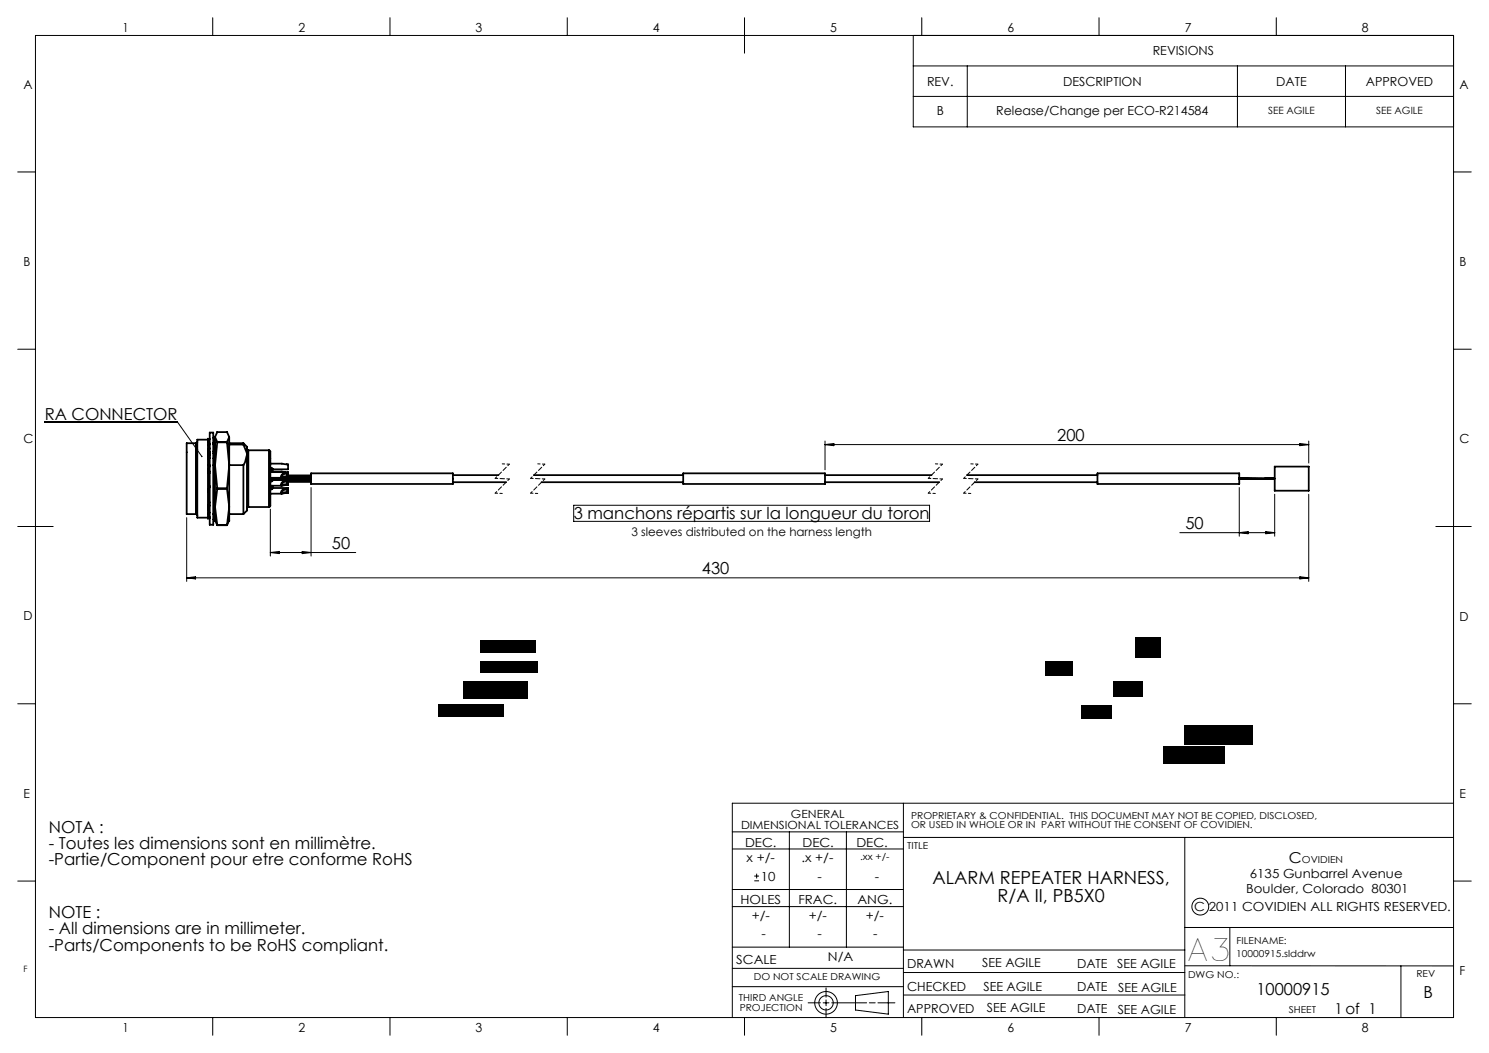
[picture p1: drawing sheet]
<svg xmlns="http://www.w3.org/2000/svg" width="420mm" height="297mm" viewBox="0 0 420 297" stroke-linecap="round" stroke-linejoin="round" font-family="sans-serif">
<g fill="none" stroke="#000" stroke-width=".28">
<path d="M10 10h400v277h-400zM60 5v5M110 5v5M160 5v5M210 5v10M257.6 10v25.8h152.4M257.6 18.6h152.4M260 5v5M272.8 18.6v17.2M310 5v5M349 18.6v17.2M360 5v5"/>
<path d="M379.5 18.6v17.2M257.6 27.2h152.4M5 48.5h5M410 48.5h5M5 98.5h5M410 98.5h5M12.6 119h37.5l6.8 9.7M87.7 137.5v19.3M232.7 124.4v8.1M232.7 125.4h136.5M232.7 125.4l2.5-.3v.6zM349.6 137.5v13.7"/>
<path d="M359.6 139.4v11.8M366.7 125.1l2.5 .3-2.5 .3zM369.2 139.4v24.6M369.2 124.4v6.2M5 148.5h10M52.7 146v18M76.3 143.6v13.2M76.3 155.8h24M76.3 155.8l2.5-.3v.7zM85.2 155.5l2.5 .3-2.5 .4zM161.8 142.5h100.4v4.5h-100.4zM332.8 150.2h26.8"/>
<path d="M349.6 150.2l2.5-.3v.6zM357.1 149.9l2.5 .3-2.5 .3zM405 148.5h10M52.7 163h316.5M52.7 163l2.5-.3v.6zM366.7 162.7l2.5 .3-2.5 .3zM5 198.5h5M410 198.5h5M206.6 239.5h48.2M206.6 234.6h48.2M222.7 234.6v32.5M238.7 234.6v32.5"/>
<path d="M254.8 236.2h155.2M254.8 226.5v60.5M334.2 236.2v50.8M410 226.5h-203.4v60.5M5 248.5h5M206.6 250.9h48.2M206.6 255.7h48.2M212.8 248.4h1.3M212.8 247.1h1.3M213.4 246.4v1.4M410 248.5h5M206.6 273.1h48.2"/>
<path d="M206.6 278.3h48.2M206.6 267.1h48.2M233 278.6v2.7M254.8 274.3h79.4M254.8 268h79.4M334.2 261.6h75.8M334.2 272.4h75.8M346.9 261.6v10.8M395.2 272.4v14.6M60 287v5M110 287v5M160 287v5"/>
<path d="M210 287v5M227.9 282.8h3.5M232.2 282.8h1.6M233 282v1.7M233 284.4v2.7M234.6 282.8h9.9M241.3 280.8l9.3-1.1v6.3l-9.3-1.1zM245.2 282.8h1.7M247.6 282.8h4.8M254.8 280.7h79.4M260 287v5M310 287v5"/>
<path d="M360 287v5"/>
<circle cx="338.6" cy="255.7" r="2.37"/>
<circle cx="233" cy="282.9" r="2.02"/>
<circle cx="233" cy="282.8" r="3.2"/>
</g>
<path d="M139.7 139.1l2 .1M141.7 130.8l2 .1M149.7 139.1l2 .1M151.7 130.8l2 .1M261.8 139.1l2 .1M263.8 130.8l2 .1M271.8 139.1l2 .1M273.8 130.8l2 .1" fill="none" stroke="#000" stroke-width=".28" stroke-dasharray="1.3 .6" stroke-dashoffset=".6"/>
<path d="M143.7 130.9l-4 4M143.7 135.1l-4 4M153.7 130.9l-4 4M153.7 135.1l-4 4M265.8 130.9l-4 4M265.8 135.1l-4 4M275.8 130.9l-4 4M275.8 135.1l-4 4" fill="none" stroke="#000" stroke-width=".28" stroke-dasharray="1.3 .6" stroke-dashoffset=".7"/>
<path d="M139.7 134.9l4 .2M149.7 134.9l4 .2M261.8 134.9l4 .2M271.8 134.9l4 .2" fill="none" stroke="#000" stroke-width=".28" stroke-dasharray="1.3 .6" stroke-dashoffset=".5"/>
<path d="M56.8 128.6h.3l-.1 .3-.1-.2 .1 .2h-.2zM130.6 192h18.2v5.1h-18.2zM135.4 180.5h15.7v3.7h-15.7zM135.4 186.4h16.2v3.4h-16.2zM294.7 186.4h7.9v4.2h-7.9zM314.1 192h8.4v4.5h-8.4zM320.3 179.7h7.3v5.9h-7.3zM123.6 198.5h18.5v3.6h-18.5zM304.8 198.8h8.7v3.9h-8.7zM328.1 210.6h17.4v5h-17.4zM334 204.4h19.4v5.6h-19.4z" fill="#000"/>
<g fill="none" stroke="#000" stroke-width=".5">
<path d="M55.3 125h-2.6v20h2.6M55.3 125v20M55.7 124.6l-.4 .4M58.7 124h-3v22h3M58.7 133.3l.5 .1M58.7 132.8v.2M58.7 131.2h.5M58.7 129.3h.5M58.7 127.3h.1M58.7 132.8l.5 .2M58.8 125.4h.4M58.9 124l-.2-.3v22.6l.5-.5"/>
<path d="M59 128.1l.2 .2M59.1 127.6v1.7M59.1 127.8h.1M59.1 137.1l-.4 1.4M59.2 127.4l-.5 1.1M59.2 122h1v26h-1zM59.2 125.1l-.5 .4M59.2 126.4l-.5 1.4M59.2 137.2l-.5 1.4M59.2 131.4l-.5 1.4M59.2 123.8l-.5 .3M60.2 124.9h.5"/>
<path d="M60.2 125h.5M60.2 131.2h.5M60.2 125.4h.5M60.2 127.3h.3v2h-.3M60.2 127.8h.3M60.2 123.5h.5M60.7 131.2v11.8M60.7 123.3v7.9M60.7 131.2l.6 6.5M60.7 123.3l.6 1.3M61.3 137.7v.2M61.3 124.6v.2"/>
<path d="M61.3 121.9h.1M61.3 137.9h2.7M61.3 124.8h2.7M61.3 137.7h2.7M61.3 124.8l-.6 6.4M61.3 137.9l-.6 5.1M61.3 124.6h2.7M61.3 121.9l-.6 1.4M61.3 121.9h2.7M64 137.7v.2M64 124.6v.2M64 121.9h.1"/>
<path d="M64 137.9l.7 5.1M64 124.8l.7 6.4M64 121.9l.7 1.4M64.7 131.2v11.8M64.7 123.3v7.9M64.7 125h4M64.7 131.2l-.7 6.5M64.7 123.3l-.7 1.3M64.7 131.2h4M64.7 125.4h4M68.7 131.2v13.8M68.7 125.4l.9 2.3 .1 .6"/>
<path d="M68.7 125l1 1v2.3M68.7 125v.4M69.7 126.6l.4 .4M69.7 128.3l-.6 2.1-.4 .8M69.7 128.3v15.7l-1 1M70.1 127v16M70.1 127h5.8M75.9 127l.4 .4v15.2l-.4 .4M75.9 127v16M76.3 130.8l5 .2v1.4h-4.5M76.3 133.2h5v.2M76.3 133h.3"/>
<path d="M76.3 132.4h.3M76.3 134.8h3.2M76.3 137h3.2M76.3 135.4h.3M76.3 139.2h3.2M76.3 137.6h.3M76.3 135.2h.3M76.6 137.6l.3 .2M76.6 137v1l.3-.2M76.6 134.8v1l.3-.2M76.6 135.3l.3 .3M76.6 132h.1"/>
<path d="M76.6 132v.4M76.6 132.4v.8M76.6 132l.3 .2-.3 .2M76.9 133l3.5 .2M76.9 135.4h4.4v.2M76.9 137.6h4.4v.2M76.9 135.2l3.5 .2M76.9 132.4v.8M76.9 134.8v.8M76.9 137v.8M80.9 133.4a1.14 1.14 0 0 0-1.5 1.3l1.5-.1M80.9 133.6l-1 .2-.4 .5 .2 .2 1.2-.2"/>
<path d="M80.9 135.6a1.14 1.14 0 0 0-1.5 1.4l1.5-.2M80.9 135.8l-1 .2-.4 .5 .2 .2 1.2-.1M80.9 137.8a1.14 1.14 0 0 0-1.5 1.4l1.5-.2M80.9 138.1l-1 .2-.4 .5 .2 .1 1.2-.1M80.9 133.5h.4M80.9 137.9h.4M80.9 134.6h6.8M80.9 133.4h.4M80.9 133.4v.2M80.9 134.3v.3M80.9 135.6v.2M80.9 136.6v.2"/>
<path d="M80.9 137.8v.3M80.9 138.8v.2M80.9 133.6h.4M80.9 135.6h.4M80.9 136.8h.4M80.9 136.6h.4M80.9 135.8h.4M80.9 137.8h.4M80.9 138.8h.4M80.9 138.1h.4M81.3 133.6v1M81.3 135.8v.8"/>
<path d="M81.3 138.1v.7M81.3 136.8h.1M81.3 135.5h6.4M81.3 134.1h6.4M81.3 135.9h6.4M81.3 133.4v.2M81.3 135.6v.2M81.3 136.6v.2M81.3 137.8v.3M81.3 138.8v.2h-.4M87.7 133.5h40v3h-40zM87.7 134.9h-10v.2h10"/>
<path d="M87.7 135.7h-6.8M87.7 134.3h-6.8M127.7 136h15.1M127.7 134h12.9M150.6 134h42.1M152.8 136h39.9M192.7 133.5h40v3h-40zM232.7 136h32.2M232.7 134h30M272.7 134h36.9M274.9 136h34.7M309.6 133.5h40v3h-40z"/>
<path d="M349.6 134.9l9.3 .1M349.9 135.1h-.3M354 135.1h5.2M359.6 135l-10 .1M359.6 131.6h9.6v6.8h-9.6zM55.3 145l.4 .4M58.9 146l.3 .2M59.2 144.6l-.5 .4M59.2 141.7l-.5 1M59.2 142.5l-.5 1.2v-.4M60.2 145h.5M60.7 143v4v-.2l.6 1.3"/>
<path d="M60.7 145.1h-.5M60.7 143l.6 5.1M60.7 146.5h-.5M61.3 148.1h.1M61.3 148.1h2.7M64 148.1h.1M64.7 143v4v-.2l-.7 1.3M64.7 145h4M64.7 143l-.7 5.1M70.1 143l-.4 .4M70.1 143h5.8"/>
</g>
<text font-size="8.5" x="334.2" y="271.1">A3</text>
<g font-size="5.1">
<text x="263" y="249.4">ALARM REPEATER HARNESS,</text>
<text x="281.4" y="254.4">R/A II, PB5X0</text>
</g>
<g font-size="4.7">
<text x="12.6" y="118.4">RA CONNECTOR</text>
<text x="298.2" y="124.4">200</text>
<text x="161.8" y="146.4">3 manchons répartis sur la longueur du toron</text>
<text x="334.4" y="149.2">50</text>
<text x="93.6" y="154.8">50</text>
<text x="198" y="162">430</text>
<text x="13.8" y="235">NOTA :</text>
<text x="13.8" y="239.5">- Toutes les dimensions sont en millimètre.</text>
<text x="13.8" y="244">-Partie/Component pour etre conforme RoHS</text>
<text x="13.8" y="259">NOTE :</text>
<text x="13.8" y="263.6">- All dimensions are in millimeter.</text>
<text x="13.8" y="268.1">-Parts/Components to be RoHS compliant.</text>
<text x="354.4" y="280.6">10000915</text>
<text x="401.5" y="281.6">B</text>
</g>
<g font-size="4.2">
<text x="363.6" y="243.4">C</text>
<text x="376.4" y="286.1">1 of 1</text>
</g>
<g font-size="3.5">
<text x="34.6" y="9">1</text>
<text x="84.2" y="9">2</text>
<text x="134.2" y="9">3</text>
<text x="184.2" y="9">4</text>
<text x="234.2" y="9">5</text>
<text x="284.2" y="9">6</text>
<text x="334.2" y="9">7</text>
<text x="384.2" y="9">8</text>
<text x="325.1" y="15.6">REVISIONS</text>
<text x="6.7" y="25">A</text>
<text x="261.5" y="24.2">REV.</text>
<text x="299.9" y="24.2">DESCRIPTION</text>
<text x="360" y="24.2">DATE</text>
<text x="385.3" y="24.2">APPROVED</text>
<text x="411.7" y="25">A</text>
<text x="264.2" y="32.5">B</text>
<text x="281" y="32.5">Release/Change per ECO-R214584</text>
<text x="6.7" y="75">B</text>
<text x="411.7" y="75">B</text>
<text x="6.7" y="125">C</text>
<text x="411.7" y="125">C</text>
<text x="6.7" y="175">D</text>
<text x="411.7" y="175">D</text>
<text x="6.7" y="225">E</text>
<text x="411.7" y="225">E</text>
<text x="210.2" y="238.8">DEC.</text>
<text x="226.3" y="238.8">DEC.</text>
<text x="241.5" y="238.8">DEC.</text>
<text x="210.6" y="243.2">x +/-</text>
<text x="226.1" y="243.2">.x +/-</text>
<text x="214.6" y="248.4">10</text>
<text x="230.6" y="248.4">-</text>
<text x="246.8" y="248.4">-</text>
<text x="351.5" y="251.9">Boulder, Colorado 80301</text>
<text x="352.6" y="247.7">6135 Gunbarrel Avenue</text>
<text x="208.9" y="255.1">HOLES</text>
<text x="225.2" y="255.1">FRAC.</text>
<text x="241.9" y="255.1">ANG.</text>
<text x="336.8" y="257.1">C 2011 COVIDIEN ALL RIGHTS RESERVED.</text>
<text x="212" y="259.5">+/-</text>
<text x="228.1" y="259.5">+/-</text>
<text x="244.2" y="259.5">+/-</text>
<text x="214.8" y="264.7">-</text>
<text x="230.6" y="264.7">-</text>
<text x="246.2" y="264.7">-</text>
<text x="207.7" y="271.8">SCALE</text>
<text x="233.5" y="271">N/A</text>
<text x="255.9" y="273.2">DRAWN</text>
<text x="277.1" y="272.8">SEE AGILE</text>
<text x="303.8" y="273.2">DATE</text>
<text x="315.1" y="273">SEE AGILE</text>
<text x="411.7" y="275">F</text>
<text x="255.9" y="279.5">CHECKED</text>
<text x="277.4" y="279.4">SEE AGILE</text>
<text x="303.8" y="279.5">DATE</text>
<text x="315.4" y="279.8">SEE AGILE</text>
<text x="255.9" y="285.9">APPROVED</text>
<text x="278.4" y="285.5">SEE AGILE</text>
<text x="303.8" y="285.9">DATE</text>
<text x="315.3" y="285.9">SEE AGILE</text>
<text x="34.6" y="291">1</text>
<text x="84.2" y="291">2</text>
<text x="134.2" y="291">3</text>
<text x="184.2" y="291">4</text>
<text x="234.2" y="291">5</text>
<text x="284.2" y="291">6</text>
<text x="334.2" y="291">7</text>
<text x="384.2" y="291">8</text>
</g>
<text font-size="3.3" x="178.1" y="151.2">3 sleeves distributed on the harness length</text>
<g font-size="3.2">
<text x="209" y="233.9">DIMENSIONAL TOLERANCES</text>
<text x="223.1" y="230.7">GENERAL</text>
</g>
<g font-size="2.8">
<text x="357.7" y="32.3">SEE AGILE</text>
<text x="388.1" y="32.3">SEE AGILE</text>
</g>
<g font-size="2.7">
<text x="257" y="230.9">PROPRIETARY &amp; CONFIDENTIAL. THIS DOCUMENT MAY NOT BE COPIED, DISCLOSED,</text>
<text x="257" y="233.5">OR USED IN WHOLE OR IN PART WITHOUT THE CONSENT OF COVIDIEN.</text>
<text x="255.9" y="239.6">TITLE</text>
<text x="242.6" y="242.5">.xx +/-</text>
<text x="367.2" y="243.4">OVIDIEN</text>
<text x="348.7" y="269.9">10000915.slddrw</text>
<text x="348.8" y="266.2">FILENAME:</text>
<text x="335.1" y="275.7">DWG NO.:</text>
<text x="399.5" y="275.4">REV</text>
<text x="212.6" y="276.4">DO NOT SCALE DRAWING</text>
<text x="208.4" y="282.3">THIRD ANGLE</text>
<text x="208.7" y="285.2">PROJECTION</text>
<text x="363.5" y="285.6">SHEET</text>
</g>
<text font-size="2.5" x="6.7" y="274.2">F</text>
</svg>
